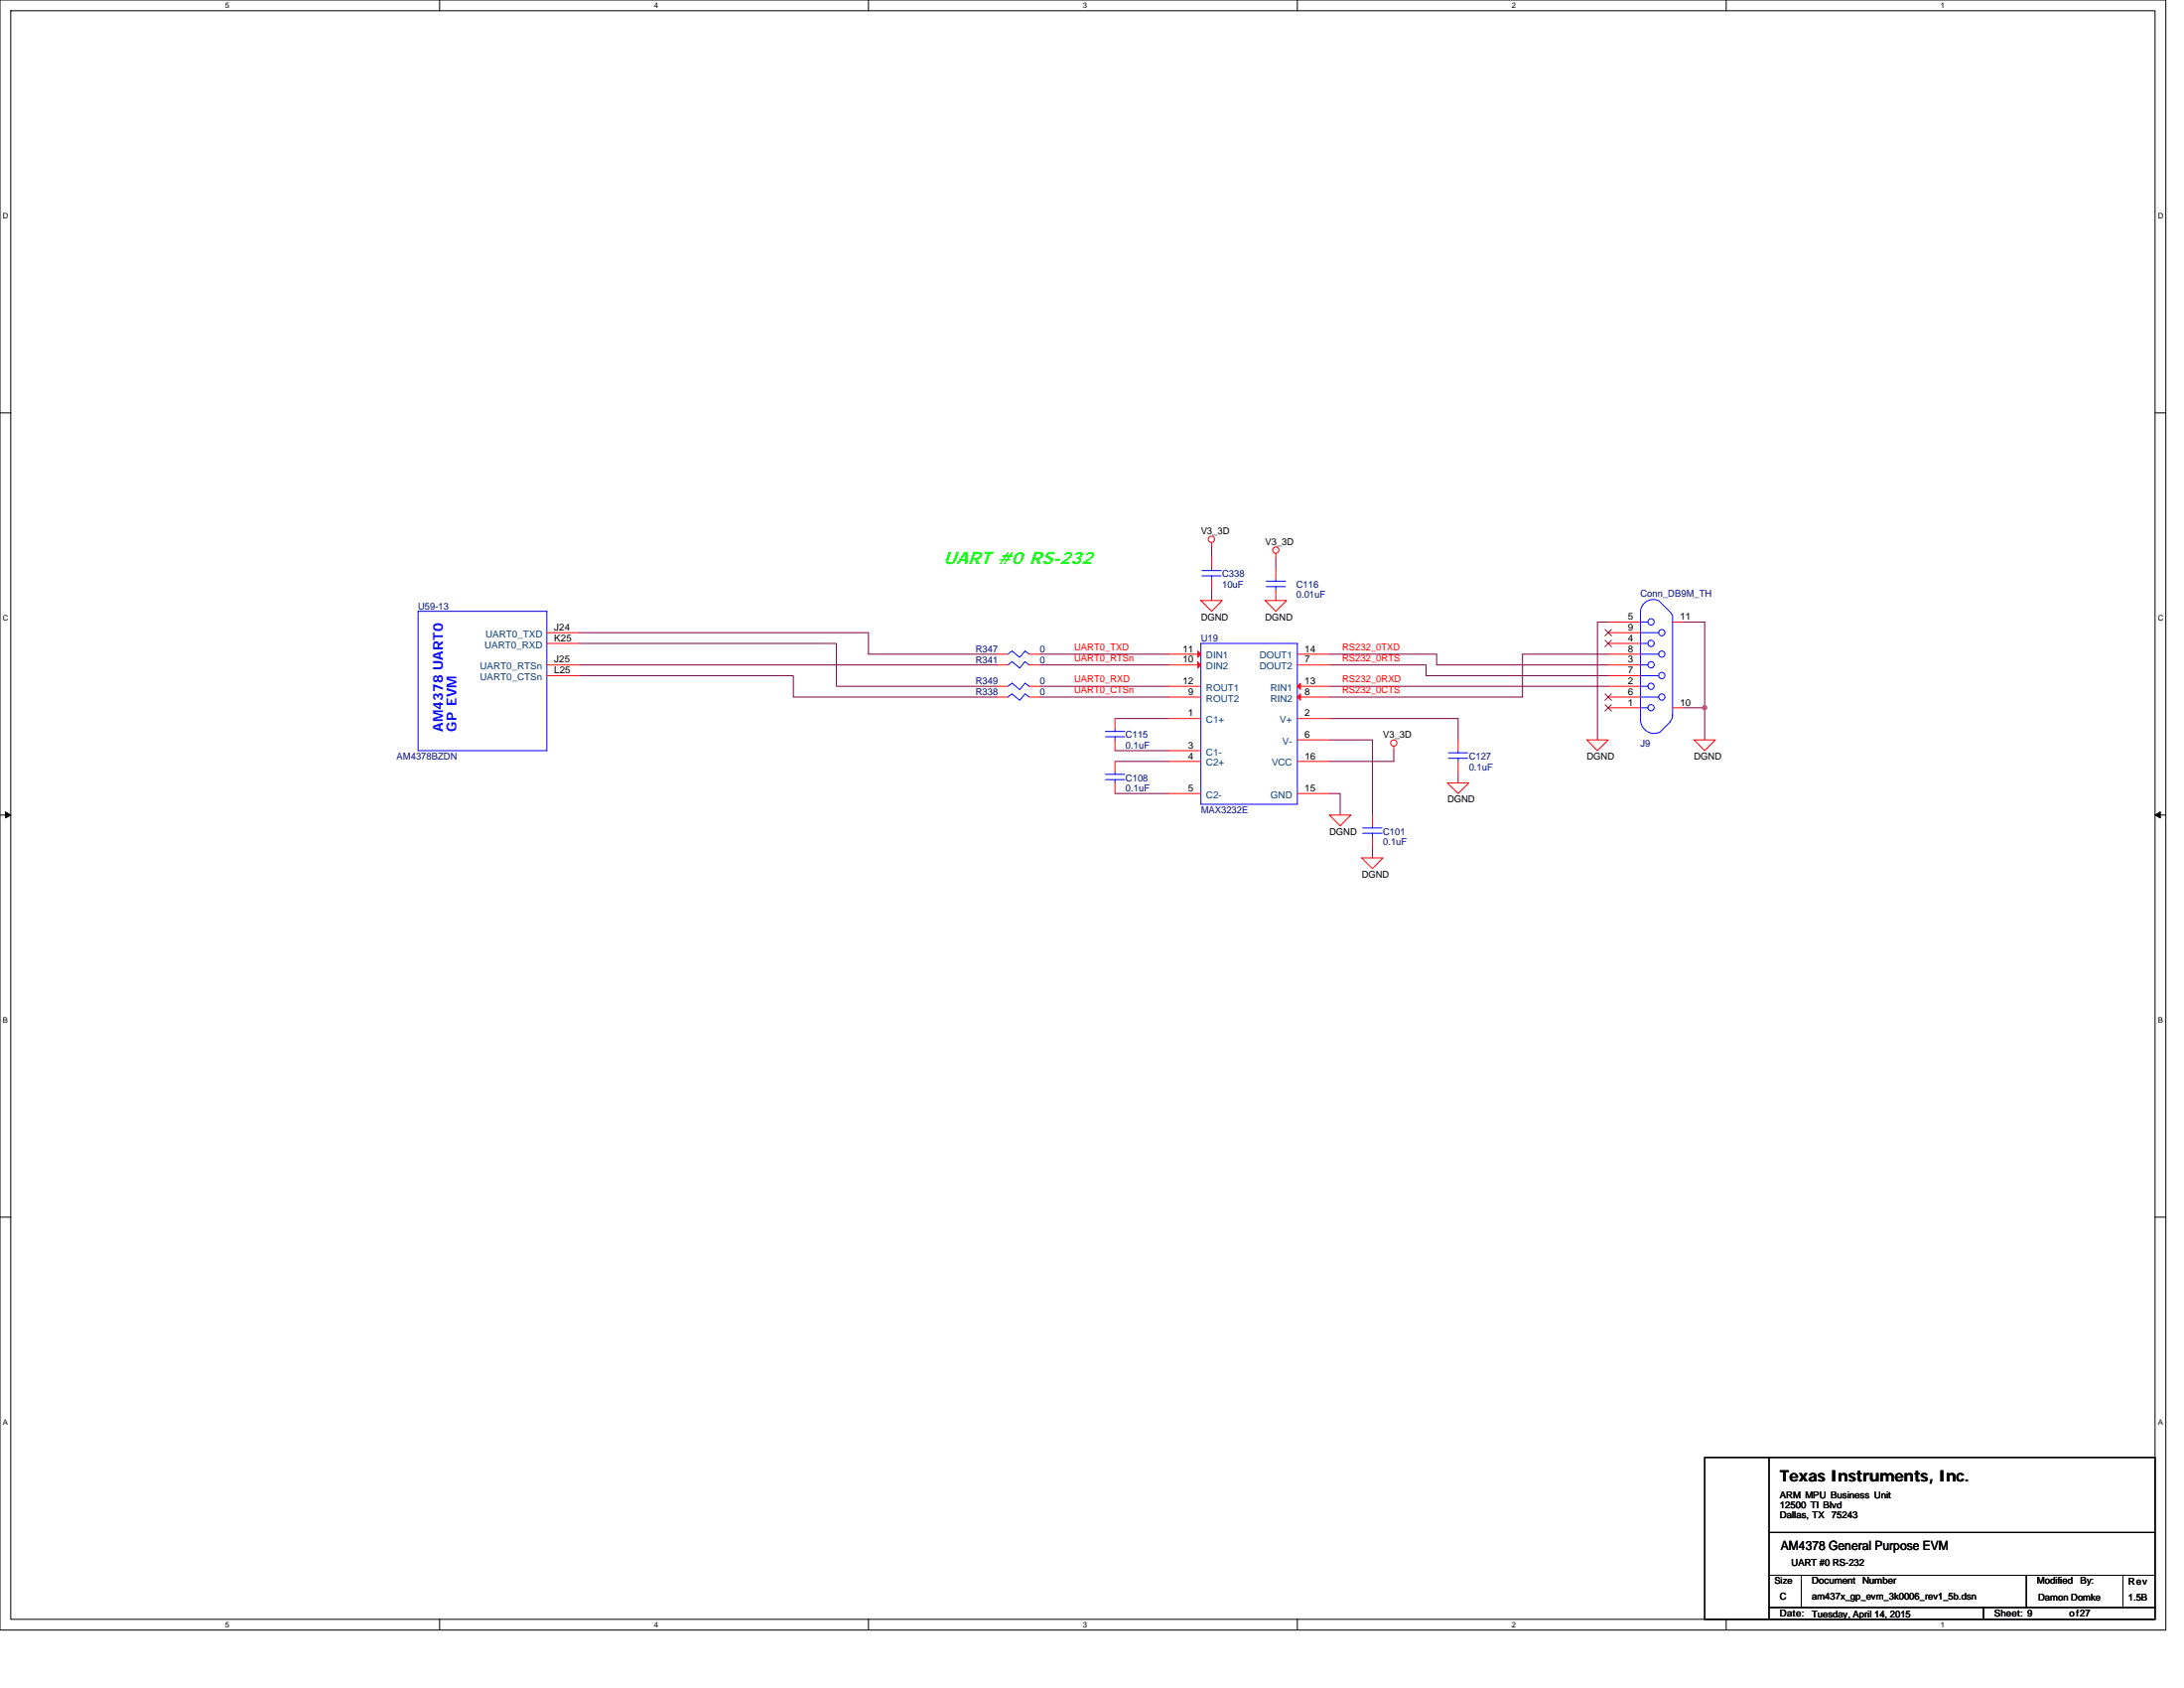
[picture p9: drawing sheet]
<svg xmlns="http://www.w3.org/2000/svg" width="279mm" height="216mm" viewBox="0 0 279 216" stroke-linecap="round" stroke-linejoin="round" font-family="sans-serif">
<path d="M0 0h277.1v208.5h-277.1zM1.4 1.4h274.3v205.7h-274.3z" fill="none" stroke="#000" stroke-width=".13"/>
<g fill="#fff">
<path d="M28.8 .1h.6v1.1h-.6z"/>
<path d="M28.8 207.3h.6v1.1h-.6z"/>
</g>
<path d="M56.2 0v1.4M56.2 207.1v1.4" fill="none" stroke="#000" stroke-width=".13"/>
<g fill="#fff">
<path d="M83.7 .1h.5v1.1h-.5z"/>
<path d="M83.7 207.3h.5v1.1h-.5z"/>
</g>
<path d="M111.1 0v1.4M111.1 207.1v1.4" fill="none" stroke="#000" stroke-width=".13"/>
<g fill="#fff">
<path d="M138.5 .1h.6v1.1h-.6z"/>
<path d="M138.5 207.3h.6v1.1h-.6z"/>
</g>
<path d="M166 0v1.4M166 207.1v1.4" fill="none" stroke="#000" stroke-width=".13"/>
<g fill="#fff">
<path d="M193.4 .1h.6v1.1h-.6z"/>
<path d="M193.4 207.3h.6v1.1h-.6z"/>
</g>
<path d="M220.8 0v1.4M220.8 207.1v1.4" fill="none" stroke="#000" stroke-width=".13"/>
<g fill="#fff">
<path d="M248.3 .1h.5v1.1h-.5z"/>
<path d="M248.3 207.3h.5v1.1h-.5z"/>
<path d="M.4 27.1h.7v1.1h-.7z"/>
<path d="M276.1 27.1h.7v1.1h-.7z"/>
<path d="M.4 78.5h.7v1.1h-.7z"/>
<path d="M276.1 78.5h.7v1.1h-.7z"/>
</g>
<path d="M0 52.8h1.4M275.7 52.8h1.4" fill="none" stroke="#000" stroke-width=".13"/>
<g fill="#fff">
<path d="M.4 130h.6v1.1h-.6z"/>
<path d="M276.1 130h.6v1.1h-.6z"/>
</g>
<path d="M0 104.2h1.4M275.7 104.2h1.4" fill="none" stroke="#000" stroke-width=".13"/>
<path d="M.7 103.8l.7 .4-.7 .4zM275.7 104.2l.7-.4v.8z" fill="#000" stroke="#000" stroke-width=".13"/>
<g fill="#fff">
<path d="M.4 181.4h.6v1.1h-.6z"/>
<path d="M276.1 181.4h.6v1.1h-.6z"/>
</g>
<path d="M0 155.7h1.4M275.7 155.7h1.4M218.1 186.4h57.6v20.7h-57.6zM226.3 186.4v20.6M226.3 196h49.4M226.3 201.5h49.4M226.3 205.6h49.4M230.4 201.5v4.1M253.7 205.6v1.4M259.2 201.5v4.1M271.6 201.5v4.1" fill="none" stroke="#000" stroke-width=".13"/>
<g fill="none" stroke="#800040" stroke-width=".13">
<path d="M155 70v1.3M155 75.4v1.4M163.2 71.3v1.4M205.7 79.6h-1.3v15M215.3 79.6h2.8v10.9M74.1 80.9h37v2.8h16.5M74.1 85h53.5M74.1 82.3h32.9v5.5h20.6M74.1 86.4h27.4v2.8h26.1M133.1 87.8h16.4M133.1 83.7h16.4M133.1 85h16.4"/>
<path d="M133.1 89.2h16.4M142.6 91.9h6.9M142.6 96h6.9M142.6 97.4h6.9M170.1 83.7h13.7v1.3h21.9M170.1 94.6h5.5v9.6M170.1 87.8h35.6M170.1 85h12.3v1.4h23.3M170.1 91.9h16.4v2.7M178.3 96v1.4h-8.2M186.5 98.8v1.3M205.7 83.7h-10.9v5.5h-24.7"/>
<path d="M215.3 90.5h2.8M218.1 90.5v4.1M142.6 101.5h6.9M170.1 101.5h1.3v2.7M175.6 108.4v1.3"/>
</g>
<circle cx="218.1" cy="90.5" r=".27" fill="#f0f" stroke="#f0f" stroke-width=".13"/>
<g fill="none" stroke="#f00" stroke-width=".13">
<path d="M153.6 76.8h2.8l-1.4 1.4zM155 69.4v.6M155 71.3v1.4M155 74.1v1.3M161.9 76.8h2.7l-1.4 1.4zM163.2 70.8v.5M163.2 72.7v1.4M163.2 75.4v1.4M205.7 79.6h4.2M214 79.6h1.3M70 80.9h4.1M70 82.3h4.1"/>
<path d="M70 85h4.1M70 86.4h4.1M127.6 87.8h1.3M127.6 89.2h1.3M127.6 85h1.3M127.6 83.7h1.3M131.7 87.8h1.4M131.7 89.2h1.4M131.7 85h1.4M131.7 83.7h1.4M142.6 91.9v1.4M142.6 94.6v1.4"/>
<path d="M142.6 97.4v1.4M149.5 83.7h4.1M149.5 85h4.1M149.5 87.8h4.1M149.5 89.2h4.1M149.5 91.9h4.1M149.5 96h4.1M149.5 97.4h4.1M166 83.7h4.1M166 85h4.1M166 87.8h4.1M166 89.2h4.1"/>
<path d="M166 97.4h4.1M166 91.9h4.1M166 94.6h4.1M178.3 95.5v.5M186.5 94.6v1.4M186.5 97.4v1.4M203 94.6h2.7l-1.3 1.4zM205.7 80.9h4.2M205.7 83.7h4.2M205.7 86.4h4.2M205.7 89.2h4.2M205.7 82.3h4.2"/>
<path d="M205.7 85h4.2M205.7 87.8h4.2M205.7 90.5h4.2M214 90.5h1.3M216.7 94.6h2.8l-1.4 1.4zM142.6 100.1v1.4M149.5 101.5h4.1M166 101.5h4.1M170.1 104.2h2.7l-1.3 1.4zM174.2 109.7h2.7l-1.3 1.4zM175.6 104.2v1.4M175.6 107v1.4"/>
<path d="M185.2 100.1h2.7l-1.4 1.4z"/>
<circle cx="155" cy="69" r=".4"/>
<circle cx="163.2" cy="70.4" r=".4"/>
<circle cx="178.3" cy="95" r=".4"/>
</g>
<g fill="none" stroke="#00f" stroke-width=".13">
<path d="M53.5 78.2h16.5v17.8h-16.5zM153.8 73.7h2.4M153.8 73h2.4M155 72.7v.3M155 73.7v.4M162 75h2.5M162 74.3h2.5M163.2 74.1v.2M163.2 75v.4M209.9 78.3v13.9M209.9 79.6h.9M212.2 76.8a1.64 1.64 0 0 0-2.3 1.5"/>
<path d="M212.2 76.8l1.5 1.5 .3 .4v12.8M128.9 87.8l.6-.4 1 .8 .6-.8 .6 .4M128.9 89.2l.6-.4 1 .8 .6-.8 .6 .4M128.9 85l.6-.4 1 .8 .6-.8 .6 .4M128.9 83.7l.6-.4 1 .8 .6-.8 .6 .4M141.4 94.2h2.5M141.4 93.6h2.5M141.4 99.7h2.5M141.4 99h2.5M142.6 93.3v.3M142.6 94.2v.4M142.6 98.8v.2"/>
<path d="M142.6 99.7v.4M153.6 82.3h12.4v20.6h-12.4zM185.3 97h2.5M185.3 96.3h2.5M186.5 96v.3M186.5 97v.4M209.9 90.5h.9M209.9 89.2h2.3M209.9 87.8h.9M209.9 86.4h2.3M209.9 85h.9M209.9 82.3h.9"/>
<path d="M209.9 83.7h2.3M209.9 80.9h2.3M209.9 92a1.75 1.75 0 0 0 2.4 1.7M213.7 92.3l-1.4 1.4M213.9 91.4v.1a.87 .87 0 0 1-.3 .8M174.3 106.6h2.5M174.3 105.9h2.5M175.6 105.6v.3M175.6 106.6v.4"/>
<circle cx="211.2" cy="79.5" r=".4"/>
<circle cx="211.2" cy="87.8" r=".4"/>
<circle cx="211.2" cy="82.3" r=".4"/>
<circle cx="211.2" cy="85" r=".4"/>
<circle cx="211.2" cy="90.5" r=".4"/>
<circle cx="212.6" cy="89.2" r=".4"/>
<circle cx="212.6" cy="86.4" r=".4"/>
<circle cx="212.6" cy="80.9" r=".4"/>
<circle cx="212.6" cy="83.7" r=".4"/>
</g>
<path d="M205.3 80.5l.9 .8M205.3 88.8l.9 .8M205.3 81.9l.9 .8M205.3 90.1l.9 .9M206.1 80.5l-.8 .8M206.1 88.8l-.8 .8M206.1 81.9l-.8 .8M206.1 90.1l-.8 .9" fill="none" stroke="#804000" stroke-width=".13"/>
<g fill="#f00" stroke="#f00" stroke-width=".13">
<path d="M153.2 83.3l.4 .4-.4 .4z"/>
<path d="M153.2 84.6l.4 .4-.4 .4z"/>
<path d="M166 87.8l.4-.4v.8z"/>
<path d="M166.4 88.8v.8l-.4-.4z"/>
</g>
<text font-size="2.3" fill="#0f0" x="120.7" y="72.1">UART #0 RS-232</text>
<text font-size="2" x="227.7" y="189.5">Texas Instruments, Inc.</text>
<g font-size="1.8" fill="#00f">
<text x="56.7" y="93.6" transform="rotate(-90 56.7 93.6)">AM4378 UART0</text>
<text x="58.4" y="93.6" transform="rotate(-90 58.4 93.6)">GP EVM</text>
</g>
<text font-size="1.6" x="227.8" y="198.2">AM4378 General Purpose EVM</text>
<g font-size="1.2">
<text x="153.6" y="68.3">V3_3D</text>
<text x="161.9" y="69.7">V3_3D</text>
<text x="70.9" y="80.6">J24</text>
<text x="70.9" y="82">K25</text>
<text x="151.3" y="83.4">11</text>
<text x="153.6" y="79.3">DGND</text>
<text x="161.9" y="79.3">DGND</text>
<text x="166.9" y="83.4">14</text>
<text x="208.2" y="80.6">9</text>
<text x="208.2" y="83.4">8</text>
<text x="208.2" y="79.3">5</text>
<text x="208.2" y="82">4</text>
<text x="214.9" y="79.3">11</text>
<text x="70.9" y="84.8">J25</text>
<text x="70.9" y="86.1">L25</text>
<text x="151.3" y="84.8">10</text>
<text x="151.3" y="87.5">12</text>
<text x="152" y="88.9">9</text>
<text x="166.9" y="84.8">7</text>
<text x="166.9" y="87.5">13</text>
<text x="166.9" y="88.9">8</text>
<text x="208.2" y="86.1">7</text>
<text x="208.2" y="88.9">6</text>
<text x="208.2" y="84.8">3</text>
<text x="208.2" y="87.5">2</text>
<text x="152" y="91.6">1</text>
<text x="152" y="95.7">3</text>
<text x="166.9" y="94.3">6</text>
<text x="166.9" y="91.6">2</text>
<text x="176.9" y="94.4">V3_3D</text>
<text x="208.2" y="90.2">1</text>
<text x="214.9" y="90.2">10</text>
<text x="152" y="97.1">4</text>
<text x="152" y="101.2">5</text>
<text x="166.9" y="101.2">15</text>
<text x="166.9" y="97.1">16</text>
<text x="203" y="97.1">DGND</text>
<text x="216.7" y="97.1">DGND</text>
<text x="170.1" y="106.7">DGND</text>
<text x="185.2" y="102.6">DGND</text>
<text x="174.2" y="112.2">DGND</text>
<text x="227.7" y="191.6">ARM MPU Business Unit</text>
<text x="227.7" y="192.9">12500 TI Blvd</text>
<text x="227.7" y="194.2">Dallas, TX</text>
<text x="234.3" y="194.2">75243</text>
<text x="227" y="202.6">Size</text>
<text x="229.2" y="200.3">UART #0 RS-232</text>
<text x="231.8" y="202.6">Document</text>
<text x="238.3" y="202.6">Number</text>
<text x="260.6" y="202.6">Modified</text>
<text x="266.1" y="202.6">By:</text>
<text x="272.3" y="202.8">Rev</text>
<text x="227.7" y="206.7">Date:</text>
<text x="227.7" y="204.5">C</text>
<text x="231.8" y="206.9">Tuesday, April 14, 2015</text>
<text x="231.8" y="204.5">am437x_gp_evm_3k0006_rev1_5b.dsn</text>
<text x="255.1" y="206.7">Sheet: 9</text>
<text x="260.8" y="204.7">Damon Domke</text>
<text x="264.7" y="206.7">of27</text>
<text x="272.3" y="204.7">1.5B</text>
</g>
<g font-size="1.2" fill="#000080">
<text x="53.5" y="77.9">U59-13</text>
<text x="156.4" y="73.8">C338</text>
<text x="156.4" y="75.2">10uF</text>
<text x="165.8" y="75.2">C116</text>
<text x="165.8" y="76.4">0.01uF</text>
<text x="209.9" y="76.3">Conn_DB9M_TH</text>
<text x="124.8" y="83.4">R347</text>
<text x="133.1" y="83.4">0</text>
<text x="153.6" y="82">U19</text>
<text x="124.8" y="87.5">R349</text>
<text x="124.8" y="88.9">R338</text>
<text x="124.8" y="84.8">R341</text>
<text x="133.1" y="87.5">0</text>
<text x="133.1" y="88.9">0</text>
<text x="133.1" y="84.8">0</text>
<text x="144" y="94.4">C115</text>
<text x="144" y="95.8">0.1uF</text>
<text x="209.9" y="95.5">J9</text>
<text x="50.8" y="97.1">AM4378BZDN</text>
<text x="144" y="99.9">C108</text>
<text x="144" y="101.3">0.1uF</text>
<text x="187.9" y="97.1">C127</text>
<text x="187.9" y="98.5">0.1uF</text>
<text x="153.6" y="104">MAX3232E</text>
<text x="176.9" y="106.7">C101</text>
<text x="176.9" y="108.1">0.1uF</text>
</g>
<g font-size="1.2" fill="#004080">
<text x="62" y="82.9">UART0_RXD</text>
<text x="62.1" y="81.5">UART0_TXD</text>
<text x="61.4" y="85.6">UART0_RTSn</text>
<text x="61.4" y="87">UART0_CTSn</text>
<text x="154.3" y="84.2">DIN1</text>
<text x="154.3" y="85.6">DIN2</text>
<text x="154.3" y="88.3">ROUT1</text>
<text x="154.3" y="89.7">ROUT2</text>
<text x="161.1" y="84.2">DOUT1</text>
<text x="161.1" y="85.6">DOUT2</text>
<text x="162.5" y="88.3">RIN1</text>
<text x="162.5" y="89.7">RIN2</text>
<text x="154.3" y="92.5">C1+</text>
<text x="163.7" y="92.5">V+</text>
<text x="164.1" y="95.2">V-</text>
<text x="154.3" y="96.6">C1-</text>
<text x="154.3" y="98">C2+</text>
<text x="162.7" y="98">VCC</text>
<text x="154.3" y="102.1">C2-</text>
<text x="162.6" y="102.1">GND</text>
</g>
<g font-size="1.2" fill="#f00">
<text x="137.4" y="83.2">UART0_TXD</text>
<text x="171.7" y="83.2">RS232_0TXD</text>
<text x="137.4" y="87.3">UART0_RXD</text>
<text x="137.4" y="88.7">UART0_CTSn</text>
<text x="137.4" y="84.6">UART0_RTSn</text>
<text x="171.7" y="87.3">RS232_0RXD</text>
<text x="171.7" y="84.6">RS232_0RTS</text>
<text x="171.7" y="88.7">RS232_0CTS</text>
</g>
<g font-size="1">
<text x="28.8" y="1">5</text>
<text x="83.7" y="1">4</text>
<text x="138.5" y="1">3</text>
<text x="193.4" y="1">2</text>
<text x="248.3" y="1">1</text>
<text x=".4" y="28">D</text>
<text x="276.1" y="28">D</text>
<text x=".4" y="79.4">C</text>
<text x="276.1" y="79.4">C</text>
<text x=".4" y="130.9">B</text>
<text x="276.1" y="130.9">B</text>
<text x=".4" y="182.3">A</text>
<text x="276.1" y="182.3">A</text>
<text x="28.8" y="208.2">5</text>
<text x="83.7" y="208.2">4</text>
<text x="138.5" y="208.2">3</text>
<text x="193.4" y="208.2">2</text>
<text x="248.3" y="208.2">1</text>
</g>
</svg>
